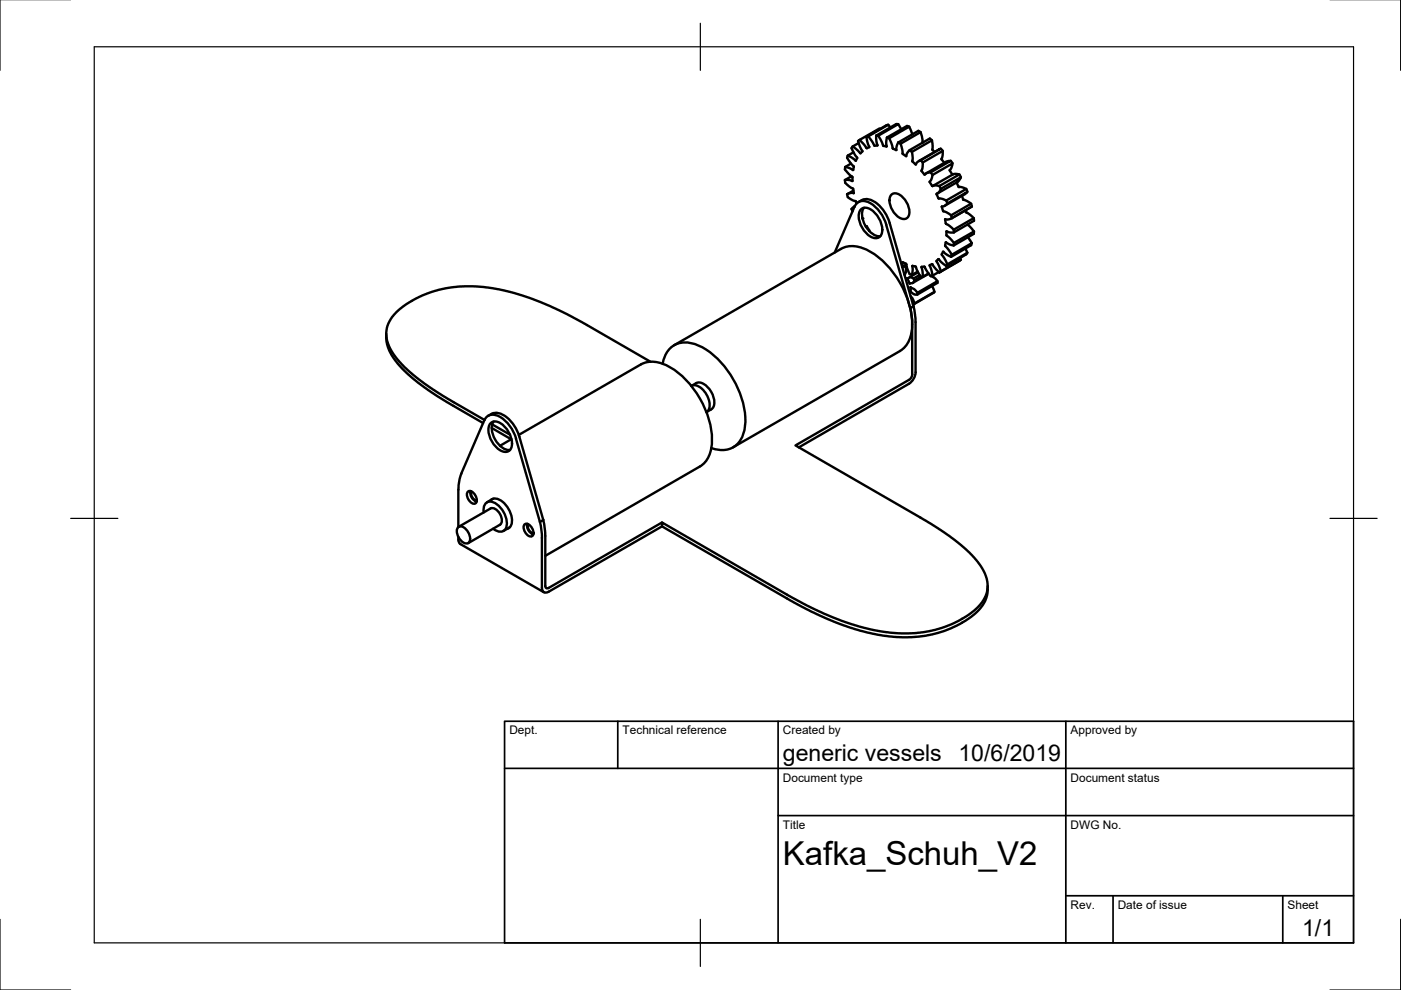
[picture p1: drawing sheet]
<svg xmlns="http://www.w3.org/2000/svg" width="297mm" height="210mm" viewBox="0 0 297 210" stroke-linecap="round" stroke-linejoin="round" font-family="sans-serif">
<!-- layer: Visible -->
<g fill="none" stroke="#000" stroke-width=".51">
<path d="M179.1 38.2a1.76 1.76 0 0 0 1 1.4l.4 .2a.58 .58 0 0 1 .5 .8v.3M179.2 35.4a1.32 1.32 0 0 0 .6 1.3l.6 .6a.57 .57 0 0 1 .3 .8v.3l-.9-.3-.7 .1M179.2 35.4l.8 .2 .8 .5M179.8 33a1.18 1.18 0 0 0 .4 1.3l.5 .7a.64 .64 0 0 1 .2 1h-.1M180.4 34.7l-1.2 .7M180.5 37.4l-1.4 .8M180.8 31.1a.94 .94 0 0 0 .1 1.2l.6 .8a.48 .48 0 0 1 .3 .5 .48 .48 0 0 1-.4 .4l-1.7-1M180.8 31.1l1.6 1.4M181 32.3l-1.3 .7M182.1 30.3l-1.3 .8M182.2 29.7l1.5 1.7M182.2 29.7l-.3 .3 .8 1.8a.41 .41 0 0 1-.3 .7"/>
<path d="M184.1 28.9l-.4 .1M184.1 28.9l1.2 1.9M185.8 28.8h.4M186.2 28.8l.9 1.7a.57 .57 0 0 0 .9 .5M186.6 27.3l-.1-.1-4.3 2.5M188 29.2l-.1 .8 .1 1M188.1 29.2l.4 .1M188.3 26.4l-4.6 2.6 .2 1.2 .4 1-.6 .2M188.5 29.3l.8 2.1M188.8 27l-.5-.5-4.2 2.4M189.3 31.4l.7 .4M190.5 30.2l-.3 .6-.1 1"/>
<path d="M190.5 26.3h-.5l-4.2 2.5v1.1l.2 .9h-.6M190.5 30.2l.4 .3M190.9 30.5l.4 2M191.1 27.4l-.7-1.1-4.2 2.5M191.4 32.5l.7 .6M192.8 26.9l-.5-.2-4.3 2.5M192.9 31.8l-.5 .6-.3 .7M192.9 31.8l.4 .4M193.3 32.2l.2 1.7a.54 .54 0 0 0 .4 .7l.3 .2M193.4 28.5l-.6-1.6-4.3 2.4M194.7 27.7l-4.2 2.5M194.7 27.7l.5 .3"/>
<path d="M195.2 34l-.7 .3-.3 .6M195.2 34l4.2-2.5-4.6 2.7M195.2 34l.4 .4M195.4 36.3l.7 .7 .4-.3 .8-.2 4.3-2.4-.9 .2-4.4 2.5M195.6 30.1l-.4-2.1-4.3 2.5M195.6 30.1l.1 .1M195.6 34.5l-.2 1.8M195.6 34.5l4.3-2.5v1l-.3 .7 .6 .8M195.7 30.2h.1M197.3 36.5l.4 .6M197.6 29.7l-.5-.3-4.2 2.4M197.7 31.7v-.9l-.1-1-4.3 2.4"/>
<path d="M197.7 31.7l.5 .5M197.7 37.1l-.3 1-.3 .5 .6 .9M197.8 39.4l4.3-2.5 1.3 .1-4.2 2.4-1.1-.1-.4 .2M199.2 39.4l.3 .6M199.5 31.5l.4 .5M201.6 34.1l.4 .5M201.9 37l-.6-.9 .4-.4 .3-1.1-4.3 2.5M201.9 36.9l.1 .1M202.8 38.7l.4 .9M203.2 39.6l.1 .1M203.3 39.7h.8l.8 .4-4.3 2.4M203.4 37l.3 .6"/>
<path d="M178.3 52.8l-35.4 20.4M178.3 52.8a6 6 0 0 1 5.7 .3 19.2 19.2 0 0 1 9.4 16.2 6 6 0 0 1-2.6 5.1l-35.4 20.4M179.6 41.2l.1 .6M179.7 41.8l1.4 .8a.44 .44 0 0 1 .5 .6M180.7 44.8a.62 .62 0 0 1 .3-.9l.1-.1a2.41 2.41 0 0 1 2.8-1 7.5 7.5 0 0 1 4 4.9M180.9 40.4l-1.3 .8M181 40.9h-.8l-.6 .3M181.2 43.8l-4.2 9.7M181.2 43.7l-.1 .1M182 42.9a2.86 2.86 0 0 1 4 .3l1 1 .8 1.1 .8 2M182.6 44.3a2.31 2.31 0 0 1 3.1 1 4.7 4.7 0 0 1 1.1 4.5 1.47 1.47 0 0 1-2.2 .4 5.3 5.3 0 0 1-2.5-5zM182.8 46.3h.1"/>
<path d="M183.2 44.1a4.2 4.2 0 0 0 1.1 4.9 2.95 2.95 0 0 0 2.3 1.1M183.7 48h-.1h.2M183.8 48l.5 1M187.9 47.7l5.1 17.6 .7-.4M188.6 47.3l5.1 17.6M188.9 41.4a1.47 1.47 0 0 1 2.3 .2 4 4 0 0 1 1.3 4.4 1.47 1.47 0 0 1-2.3-.2 4 4 0 0 1-1.3-4.4zM191.3 56.5v-.8a.86 .86 0 0 1 1 1l.6 1.4M191.7 56.4l-.4 .2M191.7 56.4l.5-.3-.7 .4M191.7 56.4l.3 .3M191.7 58.2l.2 .1M192 56.7l.1 .9-.2 .7"/>
<path d="M192.2 56.6l-.2 .1M192.3 59l.6 1.1M192.3 59h.1M192.4 59l.7-.2 .6 .2M192.9 58.1l.4 .2M193.7 59l.2 .4M194.2 56.6l.3 .9 .7 1.2-1.3 .8-.4 .5-.6 .1M194.2 56.6l-.8-.2 .1 .9-.2 1 1.3-.7M194.6 57.7l-1.8 1.1M195 58.3l-1.3 .7M195.2 58.6l.4 .1M195.4 56.6l.2 2.1"/>
<path d="M196 56.5l-.6 .1M196 56.5l1.3 2M196.9 58l-1.3 .7M196.9 58l-3.4 2M197.4 58.5l.5 .3 .9 .8-4.3 2.5M197.4 58.5h.1M197.6 56l-.5 .3 .6 2.1M197.6 56l1.6 1.8M197.7 58.4l-.4 .1M198.6 41.2l.4 .8M198.8 59.6v.4l-4.3 2.4M198.9 54.9l-.3 .4"/>
<path d="M199 42l.1 .1M199.1 42.1h.6l.9 .4M199.1 57.7l-1.4 .7M199.5 57.5l-.3 .3M199.5 40l-.4 .7-.5 .5M199.5 40l4.2-2.4-.6 .9-4.3 2.5M199.7 43.9l.3 .9M199.7 54l.3-.6 .5 .5 1.2 .6M200 44.8l.7 .2 1 .6M200.4 46.5l.2 1M200.4 52.1v.1M200.4 52.2l1.4 1.8"/>
<path d="M200.4 46.5h.1M200.6 51.4l-.2 .7M200.6 42.5l.3 .6M200.7 49.9l1.5 1.6M200.7 49.1v.7M200.9 56l-.3 .4M200.9 43.1l-.7 .6-.5 .2M200.9 43.1l4.2-2.4-.6 .5-4.2 2.4M201.7 45.6l.1 .6M201.8 54l-.1 .4M202.2 48.7l.1 .6M202.3 51.5l-.1 .5"/>
<path d="M203.4 55.3l-4.2 2.5M203.6 54.7l.1 .4-4.2 2.4-.9-2.2M203.7 55.1l-.3 .2M204 41.5l.2 .8 .7 .2 1 .7-4.2 2.4M204.7 52.7l.4 .9-4.2 2.4-1.2-1.9M204.7 44.6l.2 .4M204.8 45l1.7 1.2-4.3 2.5-1.6-1.2M204.9 40.1l.2 .6M205.1 53.6l-.2 .3-4.3 2.5-1.6-1.5M205.1 47.6l1.4 1.5-4.3 2.4M205.2 50.3l.8 1.3-4.2 2.4M205.9 52l-4.2 2.5"/>
<path d="M205.9 43.2l.2 .6M206 43.8l-4.3 2.5-.8 .3-.5-.1M206.1 51.5l-.2 .5M206.5 49.6l-4.3 2.4-.9-.2-.7-.4M206.5 46.2v.6l-4.3 2.5h-.9l-.6-.2M206.5 49v.6M81.9 70.8l.2 2.3 .7 1.7 1.5 2.3 2 2 3.1 2.6 3.4 2.3 9.6 5.7M137.9 76.7l-13.8-8-6.3-3.3-3.3-1.4-3.9-1.4-2.5-.7-3.6-.8-3.7-.4h-3.3l-3.1 .4-2.7 .7-2.8 1.2-3 1.7-2.3 1.9-1.1 1.8a6.6 6.6 0 0 0 1.2 7.1l2 2.3 4.2 3.4 4.2 2.8 8.6 5M140.5 77.1a4.9 4.9 0 0 1 7.1-4.1 17.8 17.8 0 0 1 9.3 10.5 12.3 12.3 0 0 1 .3 9.4 4.8 4.8 0 0 1-6.4 2.1M192.9 60.1h.1M193 65.3l.4 3.4M193 60.9v1"/>
<path d="M193 61.9l.8 .5h.7M193 60.9l.9 .4 .6 .8M193.1 62.8l.4 .5 .4 1M193.4 68.7v10.6l-.4 1-24.3 14.1 27.5 16 5.2 3.4 3.6 2.8 2.3 2.6 1.5 2.4 .5 1.3 .1 1.3a7.6 7.6 0 0 1-4 6.1l-2.3 1.4-3 1.3-2.7 .7-3.1 .5-3.2 .1-2.3-.2-3.2-.4-3.7-.9-5.4-1.9-5.4-2.5-3.9-2.1-26.8-15.5v.8l29.7 17.1 3.7 1.8 4.3 1.8 4.1 1.4 4 .9 4 .5 4.6-.1 3.1-.6 3.6-1.1 3.8-2.1 1.2-.9 1.3-1.3 .8-1.2 .5-1 .3-1v-1.6M193.5 64.4l.2 .1M193.7 64.9l.4 2.9v11.1l-.2 1-.5 .8-.7 .7-23.3 13.5M193.9 64.3l-.2 .2M194.5 62.1v.3M197.6 60.7l.5 1.2-4.2 2.4M197.9 62.1l-4.2 2.4M198.1 61.9l-.1 .2M102.7 89.1l-4.9 11.3"/>
<path d="M102.7 89.1a2.11 2.11 0 0 1 3.4-.7 8.1 8.1 0 0 1 3.3 4.6M103.5 88.2a2.86 2.86 0 0 1 4 .3l1.4 1.5 1 1.9 5.3 18.4M104.1 89.6a2.31 2.31 0 0 1 3.1 1 4.7 4.7 0 0 1 1.1 4.6 1.47 1.47 0 0 1-2.2 .3 5.3 5.3 0 0 1-2.5-5zM104.2 90.7l4.2 2.4M104.3 90l3.8 2.2M104.7 89.4a4.2 4.2 0 0 0 1.1 4.9 2.95 2.95 0 0 0 2.3 1.1M108.4 93.1l-2.4 1.4M109.4 93l5.1 17.7M110 92.2l25.9-14.9a6 6 0 0 1 5.7 .3 19.2 19.2 0 0 1 9.4 16.2 6 6 0 0 1-2.6 5.1l-32.8 18.9M146.6 81.8a2.22 2.22 0 0 1 2.6 1 4.3 4.3 0 0 1 1.1 4l-.5 .6M146.6 81.8l1-.6a2.45 2.45 0 0 1 2.8 1.3 3.8 3.8 0 0 1 .7 4l-.3 .3M150.8 86.8l-1 .6"/>
<path d="M97.1 111.8a1.63 1.63 0 0 1 2.2 1 1.63 1.63 0 0 1-.2 2.4 2.49 2.49 0 0 1-2-3.4zM97.2 103.8v8M97.2 113.8v.6M97.2 114.4l.1 .6 .3 .3 17.7 10.3M97.8 100.4l-.4 1.6-.2 1.8M99.2 104.2a1.29 1.29 0 0 1 1.7 1 1.14 1.14 0 0 1-.2 1.6 1.85 1.85 0 0 1-1.5-2.6zM99.7 104.1a2.14 2.14 0 0 0 1.4 2.3M99.9 104.2a1.72 1.72 0 0 0 1.2 2M102.6 108.6a1.62 1.62 0 0 1 1.7-2.2 5.1 5.1 0 0 1 3.1 5.3 1.43 1.43 0 0 1-2.3 .8l-.5-.4M104 106.1a1.86 1.86 0 0 1 2.6 .3 5 5 0 0 1 1.8 4.9l-.5 .7-.4 .1M104.6 105.7l-1.4 .8M106 111.3l-6.7 3.9"/>
<path d="M106 111.3a2.07 2.07 0 0 0-.4-2.9 1.43 1.43 0 0 0-1.6-.6l-6.7 3.9M108.1 111.8l-1.4 .8M111.2 111.2a1.29 1.29 0 0 1 1.7 1 1.14 1.14 0 0 1-.2 1.5 1.85 1.85 0 0 1-1.5-2.5zM111.8 111a2.14 2.14 0 0 0 1.3 2.3M111.9 111.1a1.72 1.72 0 0 0 1.2 2M114.5 110.7l.4 2.8v11.1a.86 .86 0 0 0 .4 1 .86 .86 0 0 0 1-.1M115.2 110.2l.4 3.4M115.2 110.3l-.7 .4M115.6 113.6v10.6l.2 .5h.5M140.4 110.8l-24.1 13.9M140.4 111.6l-24.1 13.9"/>
</g>
<circle cx="182.8" cy="46.3" r=".25" fill="#000"/>
<!-- layer: Border -->
<path d="M0 -.1v15M297 -.1v15M20 9.9h267v190h-267zM148.5 4.9v10M15 109.9h10M282 109.9h10M0 194.9v15h15M148.5 194.9v10M297 194.9v15h-15" fill="none" stroke="#000" stroke-width=".25"/>
<!-- layer: TitleBlock -->
<path d="M107 152.9h180v47h-180zM131 152.9v10M165 152.9v47M226 152.9v47M107 162.9h180M165 172.9h122M226 189.9h61M236 189.9v10M272 189.9v10" fill="none" stroke="#000" stroke-width=".36"/>
<text font-size="7" x="166" y="183.4">Kafka_Schuh_V2</text>
<g font-size="4.9">
<text x="166" y="161.4">generic vessels</text>
<text x="203.2" y="161.4">10/6/2019</text>
<text x="276.1" y="198.6">1/1</text>
</g>
<g font-size="2.5">
<text x="108" y="155.7">Dept.</text>
<text x="132" y="155.7">Technical reference</text>
<text x="166" y="155.7">Created by</text>
<text x="227" y="155.7">Approved by</text>
<text x="166" y="165.7">Document type</text>
<text x="227" y="165.7">Document status</text>
<text x="166" y="175.7">Title</text>
<text x="227" y="175.7">DWG No.</text>
<text x="227" y="192.7">Rev.</text>
<text x="237" y="192.7">Date of issue</text>
<text x="273" y="192.7">Sheet</text>
</g>
</svg>
